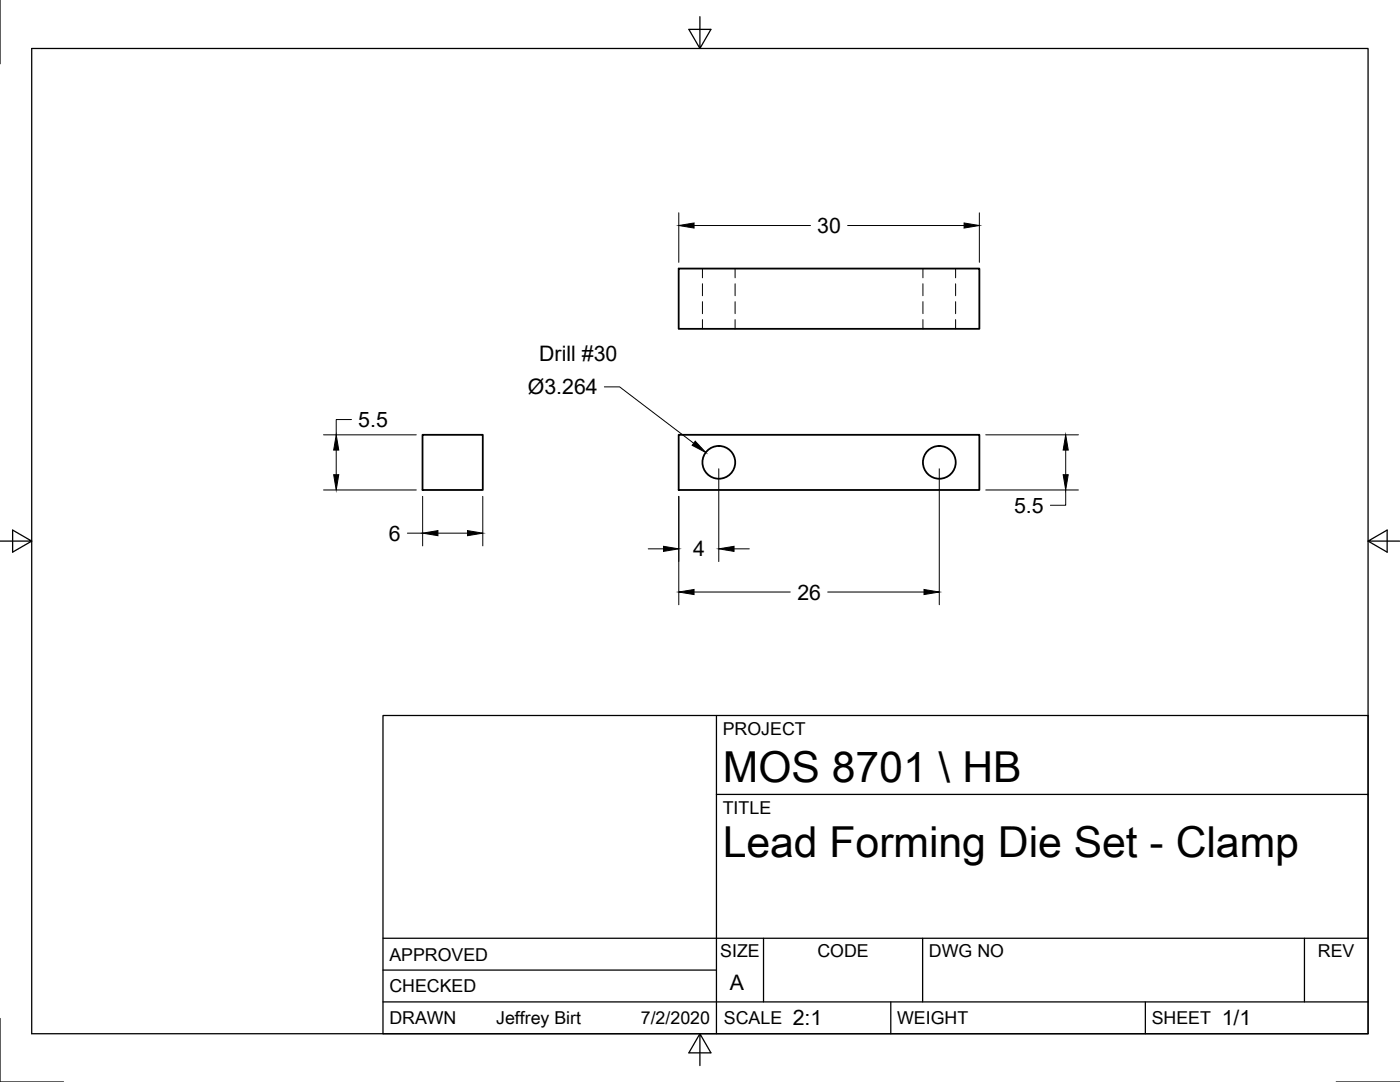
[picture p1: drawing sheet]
<svg xmlns="http://www.w3.org/2000/svg" width="279mm" height="216mm" viewBox="0 0 279 216" stroke-linecap="round" stroke-linejoin="round" font-family="sans-serif">
<!-- layer: Visible -->
<g fill="none" stroke="#000" stroke-width=".36">
<path d="M135.4 53.6h60.1v12h-60.1zM84.3 86.8h12.1v11h-12.1zM135.4 86.8h60.1v11h-60.1z"/>
<circle cx="143.5" cy="92.3" r="3.3"/>
<circle cx="187.5" cy="92.3" r="3.3"/>
</g>
<!-- layer: Hidden -->
<g fill="none" stroke="#000" stroke-width=".2">
<path d="M140.2 53.6v1.8M140.2 56.6v2.4M146.7 53.6v1.8M146.7 56.6v2.4M184.2 53.6v1.8M184.2 56.6v2.4M190.7 53.6v1.8M190.7 56.6v2.4M140.2 60.2v2.4M140.2 63.8v1.8M146.7 60.2v2.4M146.7 63.8v1.8"/>
<path d="M184.2 60.2v2.4M184.2 63.8v1.8M190.7 60.2v2.4M190.7 63.8v1.8"/>
</g>
<!-- layer: Border -->
<path d="M0 0v12.7M6.3 9.7h266.7v196.6h-266.7zM139.7 3.3v6.4l2.2-3.8h-4.4l2.2 3.8M0 108h6.3l-3.8-2.2v4.4l3.8-2.2M273 108l3.8 2.2v-4.4l-3.8 2.2h6.4M0 203.2v12.7h12.7M139.7 206.3l-2.2 3.8h4.4l-2.2-3.8v6.3M266.7 215.9h12.7" fill="none" stroke="#000" stroke-width=".25"/>
<!-- layer: Titleblock -->
<path d="M76.4 142.8h196.6v63.5h-196.6zM143 158.5h130M143 142.8v63.5M76.4 199.9h196.6M76.4 193.6h66.6M76.4 187.2h196.6M152.4 187.2v12.7M177.8 199.9v6.4M184.1 187.2v12.7M228.6 199.9v6.4M260.3 187.2v12.7" fill="none" stroke="#000" stroke-width=".25"/>
<!-- layer: Dimensions -->
<g fill="none" stroke="#000" stroke-width=".2">
<path d="M135.5 42.5v9.8M138.5 45h23.3M169.2 45h23.2M195.5 42.5v9.8M120.6 77.2h3.1l14.7 11.2M64.6 86.8h18.5M64.6 97.8h18.5M67.1 89.8v4.9M70.1 83.7h-3v3.1M84.3 99v9.9M96.4 99v9.9M135.5 99v21.7"/>
<path d="M143.4 93.5v18.6M187.5 93.5v27.2M196.7 86.8h18.5M196.7 97.8h18.5M212.7 97.8v3h-3.1M212.7 89.8v4.9M81.3 106.4h3M87.4 106.4h5.9M129.4 109.5h3M138.5 118.1h19.2M146.5 109.5h3M165.2 118.1h19.2"/>
</g>
<g fill="#000" stroke="#000" stroke-width=".2">
<path d="M135.5 45l3-.5v1zM192.4 44.5l3.1 .5-3.1 .5zM66.6 94.7h1l-.5 3.1zM67.1 86.8l.5 3h-1zM138.7 88l2.2 2.3-2.8-1.4zM212.7 86.8l.5 3h-1zM212.2 94.7h1l-.5 3.1zM84.3 106.4l3.1-.5v1zM93.3 105.9l3.1 .5-3.1 .5zM132.4 109l3.1 .5-3.1 .5zM135.5 118.1l3-.5v1zM143.4 109.5l3.1-.5v1z"/>
<path d="M184.4 117.6l3.1 .5-3.1 .5z"/>
</g>
<g font-size="8.5">
<text x="144.3" y="156">MOS 8701 \ HB</text>
<text x="144.3" y="171">Lead Forming Die Set - Clamp</text>
</g>
<g font-size="4.3">
<text x="163.1" y="46.5">30</text>
<text x="107.6" y="72.1">Drill #30</text>
<text x="105.3" y="78.7">Ø3.264</text>
<text x="71.5" y="85.2">5.5</text>
<text x="77.6" y="107.9">6</text>
<text x="202.4" y="102.3">5.5</text>
<text x="138.3" y="111">4</text>
<text x="159.1" y="119.6">26</text>
<text x="145.7" y="197.5">A</text>
<text x="158.2" y="204.6">2:1</text>
<text x="243.8" y="204.6">1/1</text>
</g>
<g font-size="3.5">
<text x="144.3" y="146.6">PROJECT</text>
<text x="144.3" y="162.3">TITLE</text>
<text x="77.7" y="191.7">APPROVED</text>
<text x="143.7" y="191">SIZE</text>
<text x="163.1" y="191">CODE</text>
<text x="185.4" y="191">DWG NO</text>
<text x="263" y="191">REV</text>
<text x="77.7" y="198">CHECKED</text>
<text x="77.7" y="204.4">DRAWN</text>
<text x="99" y="204.4">Jeffrey Birt</text>
<text x="127.9" y="204.4">7/2/2020</text>
<text x="144.5" y="204.4">SCALE</text>
<text x="179" y="204.4">WEIGHT</text>
<text x="229.8" y="204.4">SHEET</text>
</g>
</svg>
